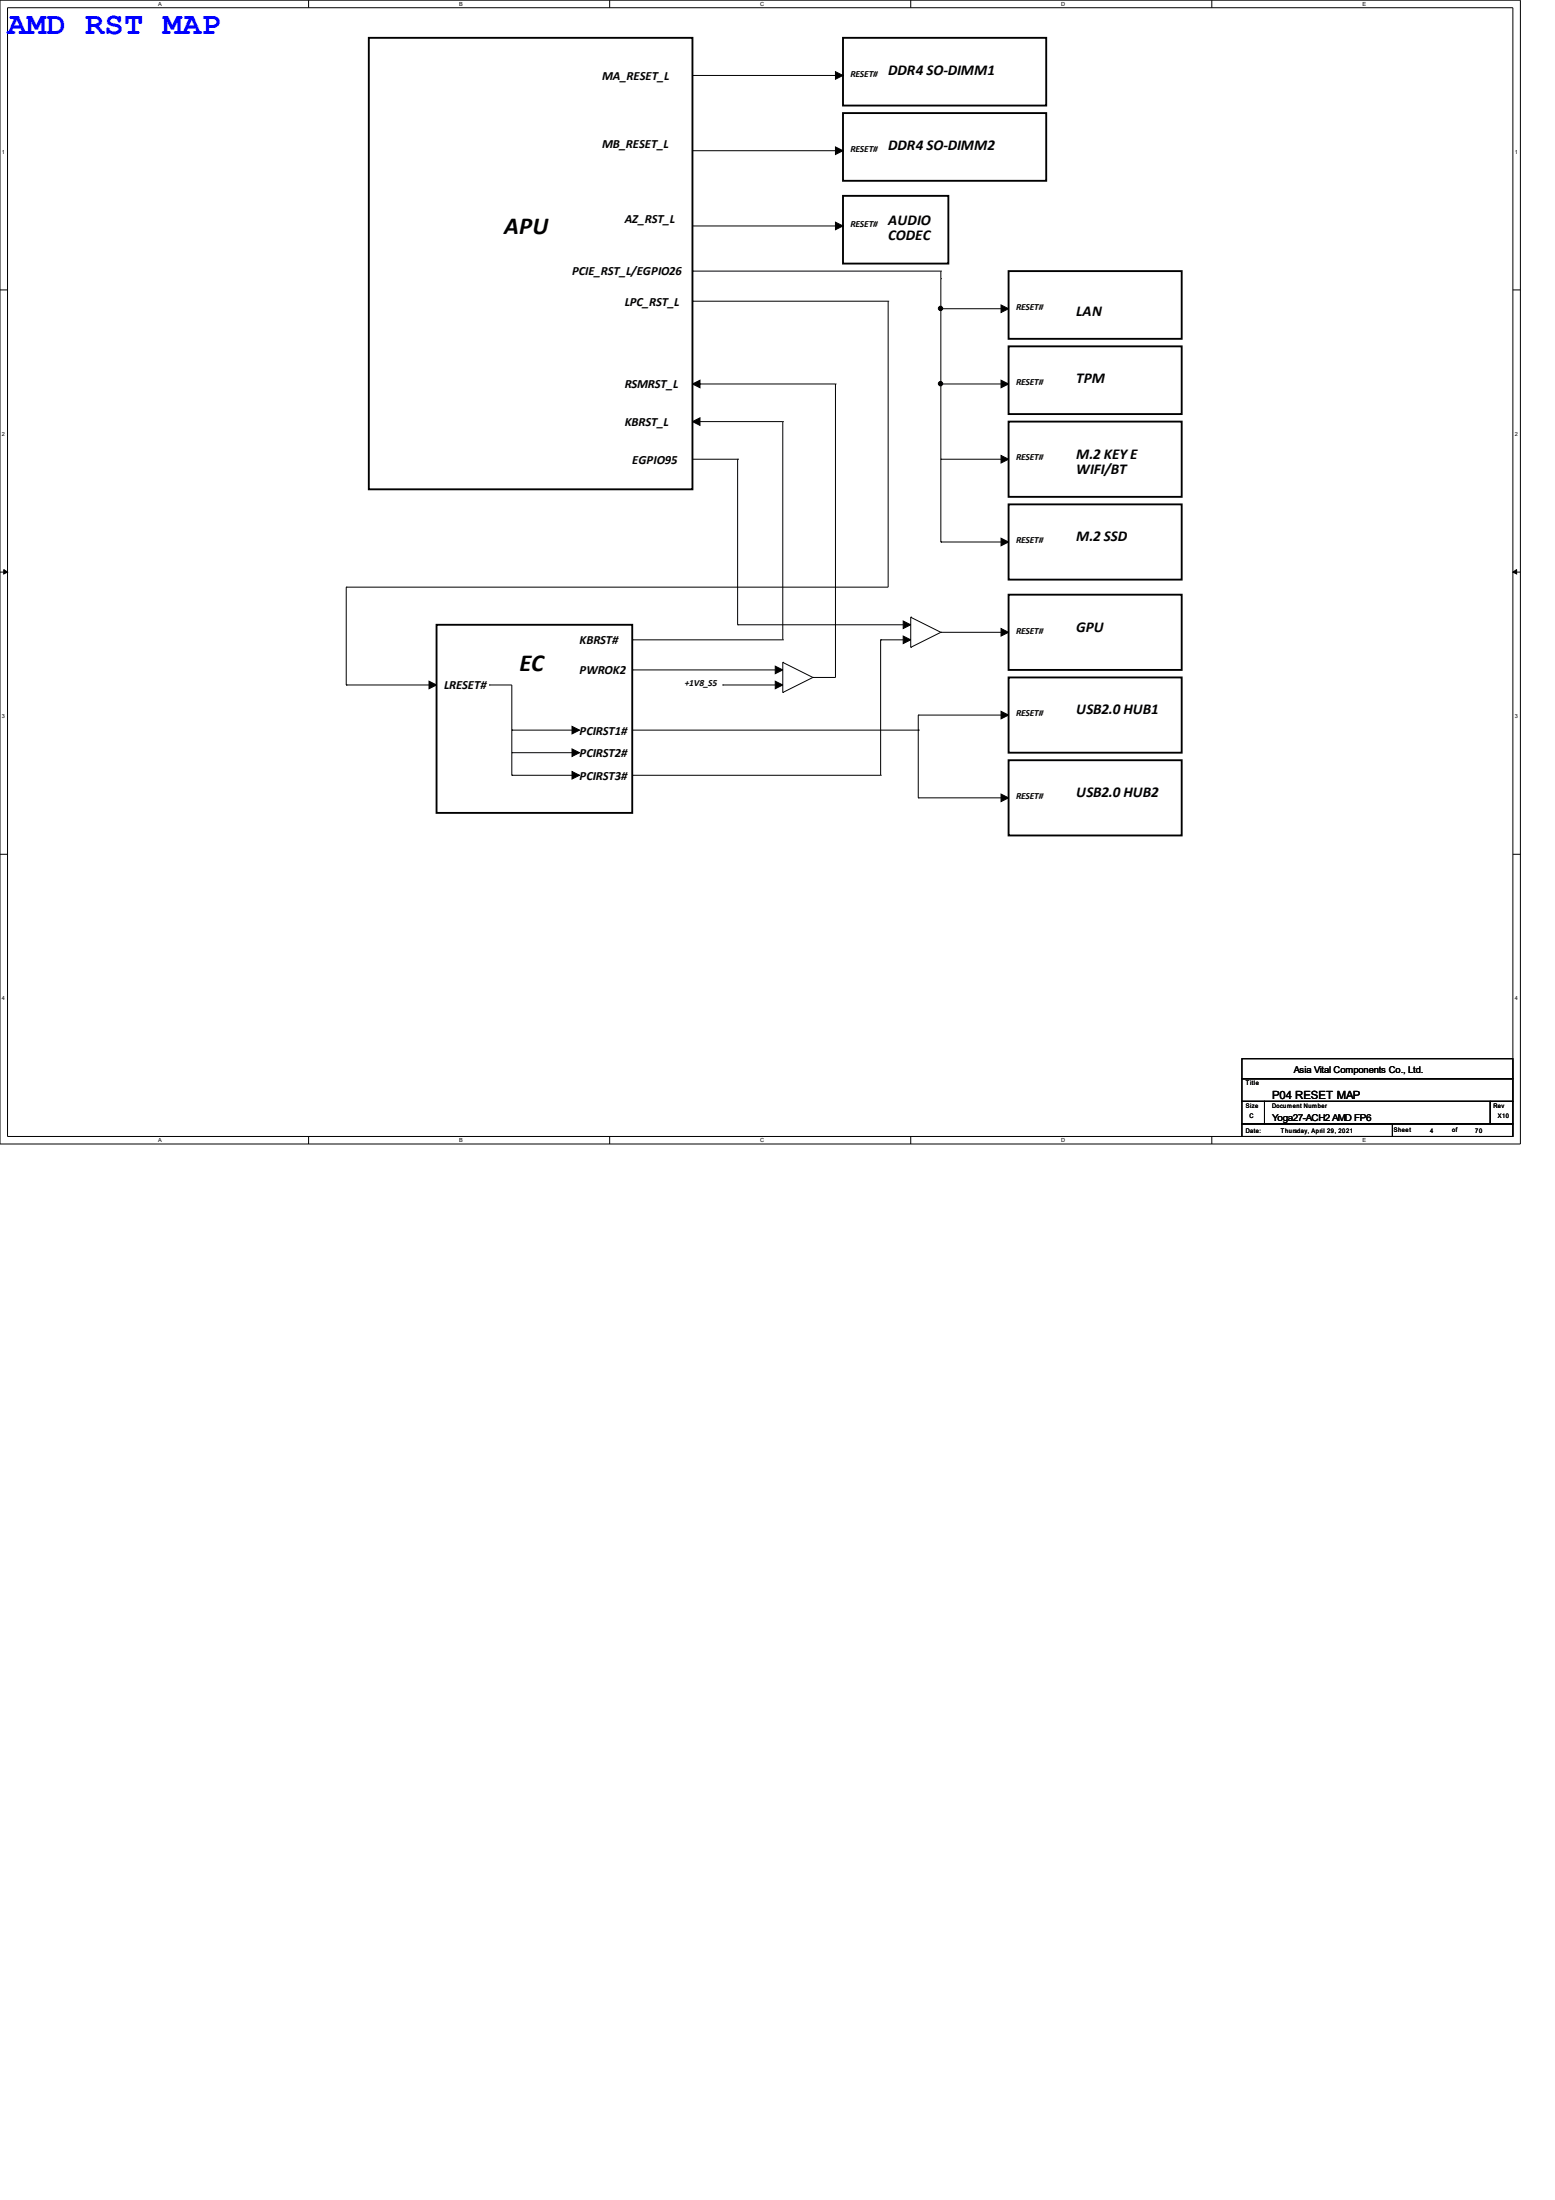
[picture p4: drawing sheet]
<svg xmlns="http://www.w3.org/2000/svg" width="210mm" height="297mm" viewBox="0 0 210 297" stroke-linecap="round" stroke-linejoin="round" font-family="sans-serif">
<path d="M0 0h205.2v154.5h-205.2zM1 1h203.2v152.4h-203.2z" fill="none" stroke="#000" stroke-width=".13"/>
<g fill="#fff">
<path d="M21.3 .1h.4v.8h-.4z"/>
<path d="M21.3 153.5h.4v.8h-.4z"/>
</g>
<path d="M41.7 0v1M41.7 153.4v1.1" fill="none" stroke="#000" stroke-width=".13"/>
<g fill="#fff">
<path d="M62 .1h.3v.8h-.3z"/>
<path d="M62 153.5h.3v.8h-.3z"/>
</g>
<path d="M82.3 0v1M82.3 153.4v1.1" fill="none" stroke="#000" stroke-width=".13"/>
<g fill="#fff">
<path d="M102.6 .1h.4v.8h-.4z"/>
<path d="M102.6 153.5h.4v.8h-.4z"/>
</g>
<path d="M122.9 0v1M122.9 153.4v1.1" fill="none" stroke="#000" stroke-width=".13"/>
<g fill="#fff">
<path d="M143.3 .1h.4v.8h-.4z"/>
<path d="M143.3 153.5h.4v.8h-.4z"/>
</g>
<path d="M163.6 0v1M163.6 153.4v1.1" fill="none" stroke="#000" stroke-width=".13"/>
<g fill="#fff">
<path d="M183.9 .1h.3v.8h-.3z"/>
<path d="M183.9 153.5h.3v.8h-.3z"/>
<path d="M.3 20.1h.2v.8h-.2z"/>
<path d="M204.5 20.1h.2v.8h-.2z"/>
<path d="M.3 58.2h.2v.8h-.2z"/>
<path d="M204.5 58.2h.2v.8h-.2z"/>
</g>
<path d="M0 39.1h1M204.2 39.1h1" fill="none" stroke="#000" stroke-width=".13"/>
<g fill="#fff">
<path d="M.3 96.3h.2v.8h-.2z"/>
<path d="M204.5 96.3h.2v.8h-.2z"/>
</g>
<path d="M0 77.2h1M204.2 77.2h1" fill="none" stroke="#000" stroke-width=".13"/>
<path d="M.5 76.9l.5 .3-.5 .3zM204.2 77.2l.5-.3v.6z" fill="#000" stroke="#000" stroke-width=".13"/>
<g fill="#fff">
<path d="M.3 134.4h.2v.8h-.2z"/>
<path d="M204.5 134.4h.2v.8h-.2z"/>
</g>
<g fill="none" stroke="#000" stroke-width=".13">
<path d="M93.5 10.2h20.3M113.8 10.2h.1M93.5 36.6h.1M93.5 20.3h20.3M93.5 30.5h20.3M93.5 36.6h33.5M113.8 20.3h.1M113.8 30.5h.1M127 37.6h.1M127 36.6h.1M127 36.6v36.6M93.5 40.7h.1"/>
<path d="M93.5 56.9h12.2M93.5 40.7h26.4M94.5 51.8h18.3M94.5 51.8h.1M105.7 56.9h.1M105.7 56.9v29.5M112.8 51.8h.1M112.8 51.8v39.7h-3.1M119.9 40.7h.1M119.9 40.7v38.6h-73.2M127 51.8h.1M127 41.7h.1"/>
<path d="M127 51.8h8.1M127 41.7h8.1M46.7 79.3h.1M46.7 79.3v13.2M93.5 62h6.1M99.6 62h.1M99.6 62v22.4M127 62h.1M127 73.2h.1M127 62h8.1M127 73.2h8.1M46.7 92.5h12.2"/>
<path d="M46.7 92.5h.1M66 92.5h3.1v12.2M66 92.5h.1M69.1 98.6h9.1M69.1 98.6h.1M85.3 86.4h20.4M85.3 86.4h.1M85.3 90.5h.1M85.3 98.6h38.7M85.3 90.5h19.3M97.5 92.5h.1M97.5 92.5h7.1"/>
<path d="M99.6 84.4h.1M99.6 84.4h22.3M105.7 86.4h.1M105.7 89.4h.1M105.7 93.5h.1M105.7 89.4v4.1M105.7 89.4l4 2.1M109.7 91.5h.1M109.7 91.5l-4 2M118.9 86.4h.1M118.9 86.4v18.3M118.9 86.4h3"/>
<path d="M122.9 83.3l4.1 2.1M122.9 83.3h.1M122.9 87.4h.1M122.9 83.3v4.1M124 96.5h.1M124 98.6h.1M124 96.5v11.2M124 96.5h12.1M127 85.4h.1M127 85.4l-4.1 2M127 85.4h8.1M0 115.3h1"/>
<path d="M69.1 101.6h9.1M69.1 104.7h9.1M69.1 104.7h.1M69.1 101.6h.1M85.3 104.7h33.6M118.9 104.7h.1M124 107.7h.1M124 107.7h12.1M204.2 115.3h1M167.6 151.8h20.4v1.6h-20.4zM167.6 148.7h3.1v3.1h-3.1zM167.6 142.9h36.6v2.8h-36.6z"/>
<path d="M167.6 145.7h36.6v3h-36.6zM170.7 148.7h30.5v3.1h-30.5zM188 151.8h16.2v1.6h-16.2zM201.2 148.7h3v3.1h-3z"/>
</g>
<path d="M49.8 5.1h43.7v61h-43.7zM113.8 5.1h27.4v9.2h-27.4zM113.8 15.3h27.4v9.1h-27.4zM113.8 26.4h14.2v9.2h-14.2zM136.1 36.6h23.4v9.1h-23.4zM136.1 46.8h23.4v9.1h-23.4zM136.1 56.9h23.4v10.2h-23.4zM136.1 68.1h23.4v10.2h-23.4zM58.9 84.4h26.4v25.4h-26.4zM136.1 80.3h23.4v10.2h-23.4zM136.1 91.5h23.4v10.1h-23.4zM136.1 102.6h23.4v10.2h-23.4z" fill="none" stroke="#000" stroke-width=".25"/>
<g fill="#000" stroke="#000" stroke-width=".13">
<path d="M112.8 9.7l1 .5-1 .5z" fill-rule="evenodd"/>
<path d="M112.8 19.8l1 .5-1 .6z" fill-rule="evenodd"/>
<path d="M112.8 30l1 .5-1 .5z" fill-rule="evenodd"/>
<path d="M93.5 51.8l1-.5v1.1z" fill-rule="evenodd"/>
<path d="M93.5 56.9l1-.5v1z" fill-rule="evenodd"/>
<path d="M135.1 51.3l1 .5-1 .6z" fill-rule="evenodd"/>
<path d="M135.1 41.2l1 .5-1 .5z" fill-rule="evenodd"/>
<path d="M135.1 61.5l1 .5-1 .5z" fill-rule="evenodd"/>
<path d="M135.1 72.7l1 .5-1 .5z" fill-rule="evenodd"/>
<path d="M57.9 92l1 .5-1 .5z" fill-rule="evenodd"/>
<path d="M77.2 98.1l1 .5-1 .5z" fill-rule="evenodd"/>
<path d="M104.6 92l1.1 .5-1.1 .5z" fill-rule="evenodd"/>
<path d="M104.6 89.9l1.1 .6-1.1 .5z" fill-rule="evenodd"/>
<path d="M121.9 85.9l1 .5-1 .5z" fill-rule="evenodd"/>
<path d="M121.9 83.8l1 .6-1 .5z" fill-rule="evenodd"/>
<path d="M135.1 84.9l1 .5-1 .5z" fill-rule="evenodd"/>
<path d="M135.1 96l1 .5-1 .6z" fill-rule="evenodd"/>
<path d="M77.2 101.1l1 .5-1 .5z" fill-rule="evenodd"/>
<path d="M77.2 104.2l1 .5-1 .5z" fill-rule="evenodd"/>
<path d="M135.1 107.2l1 .5-1 .5z" fill-rule="evenodd"/>
<circle cx="127" cy="51.8" r=".3"/>
<circle cx="127" cy="41.6" r=".3"/>
</g>
<text font-size="4.3" fill="#00f" x="1" y="4.6">AMD RST MAP</text>
<g font-size="3.3">
<text x="68.1" y="31.6">APU</text>
<text x="70.1" y="90.5">EC</text>
</g>
<g font-size="2">
<text x="119.9" y="10.1">DDR4 SO-DIMM1</text>
<text x="119.9" y="20.3">DDR4 SO-DIMM2</text>
<text x="119.9" y="30.4">AUDIO</text>
<text x="119.9" y="32.5">CODEC</text>
<text x="145.3" y="42.6">LAN</text>
<text x="145.3" y="51.8">TPM</text>
<text x="145.3" y="61.9">M.2 KEY E</text>
<text x="145.3" y="64">WIFI/BT</text>
<text x="145.3" y="73.1">M.2 SSD</text>
<text x="145.3" y="85.3">GPU</text>
<text x="145.3" y="96.5">USB2.0 HUB1</text>
<text x="145.3" y="107.6">USB2.0 HUB2</text>
</g>
<g font-size="1.7">
<text x="81.3" y="10.8">MA_RESET_L</text>
<text x="81.3" y="19.9">MB_RESET_L</text>
<text x="84.3" y="30.1">AZ_RST_L</text>
<text x="77.2" y="37.2">PCIE_RST_L/EGPIO26</text>
<text x="84.3" y="41.3">LPC_RST_L</text>
<text x="84.3" y="52.4">RSMRST_L</text>
<text x="84.3" y="57.5">KBRST_L</text>
<text x="85.3" y="62.6">EGPIO95</text>
<text x="78.2" y="87">KBRST#</text>
<text x="59.9" y="93.1">LRESET#</text>
<text x="78.2" y="91">PWROK2</text>
<text x="78.2" y="99.2">PCIRST1#</text>
<text x="78.2" y="102.2">PCIRST2#</text>
<text x="78.2" y="105.3">PCIRST3#</text>
</g>
<text font-size="1.5" x="171.7" y="148.4">P04 RESET MAP</text>
<g font-size="1.3">
<text x="114.8" y="10.4">RESET#</text>
<text x="114.8" y="20.5">RESET#</text>
<text x="114.8" y="30.7">RESET#</text>
<text x="137.2" y="41.9">RESET#</text>
<text x="137.2" y="52">RESET#</text>
<text x="137.2" y="62.2">RESET#</text>
<text x="137.2" y="73.3">RESET#</text>
<text x="137.2" y="85.5">RESET#</text>
<text x="92.5" y="92.7">+1V8_S5</text>
<text x="137.2" y="96.7">RESET#</text>
<text x="137.2" y="107.9">RESET#</text>
<text x="174.7" y="144.9">Asia Vital Components Co., Ltd.</text>
<text x="171.7" y="151.4">Yoga27-ACH2 AMD FP6</text>
</g>
<g font-size=".8">
<text x="21.3" y=".8">A</text>
<text x="62" y=".8">B</text>
<text x="102.6" y=".8">C</text>
<text x="143.3" y=".8">D</text>
<text x="183.9" y=".8">E</text>
<text x=".3" y="20.8">1</text>
<text x="204.5" y="20.8">1</text>
<text x=".3" y="58.9">2</text>
<text x="204.5" y="58.9">2</text>
<text x=".3" y="97">3</text>
<text x="204.5" y="97">3</text>
<text x=".3" y="135.1">4</text>
<text x="204.5" y="135.1">4</text>
<text x="168.1" y="146.5">Title</text>
<text x="168.1" y="149.5">Size</text>
<text x="171.7" y="149.5">Document Number</text>
<text x="201.6" y="149.5">Rev</text>
<text x="21.3" y="154.2">A</text>
<text x="62" y="154.2">B</text>
<text x="102.6" y="154.2">C</text>
<text x="143.3" y="154.2">D</text>
<text x="168.1" y="152.9">Date:</text>
<text x="168.7" y="150.9">C</text>
<text x="172.9" y="152.9">Thursday, April 29, 2021</text>
<text x="183.9" y="154.2">E</text>
<text x="188.1" y="152.9">Sheet</text>
<text x="193" y="152.9">4</text>
<text x="196" y="152.9">of</text>
<text x="199.1" y="152.9">70</text>
<text x="202.2" y="150.9">X10</text>
</g>
</svg>
